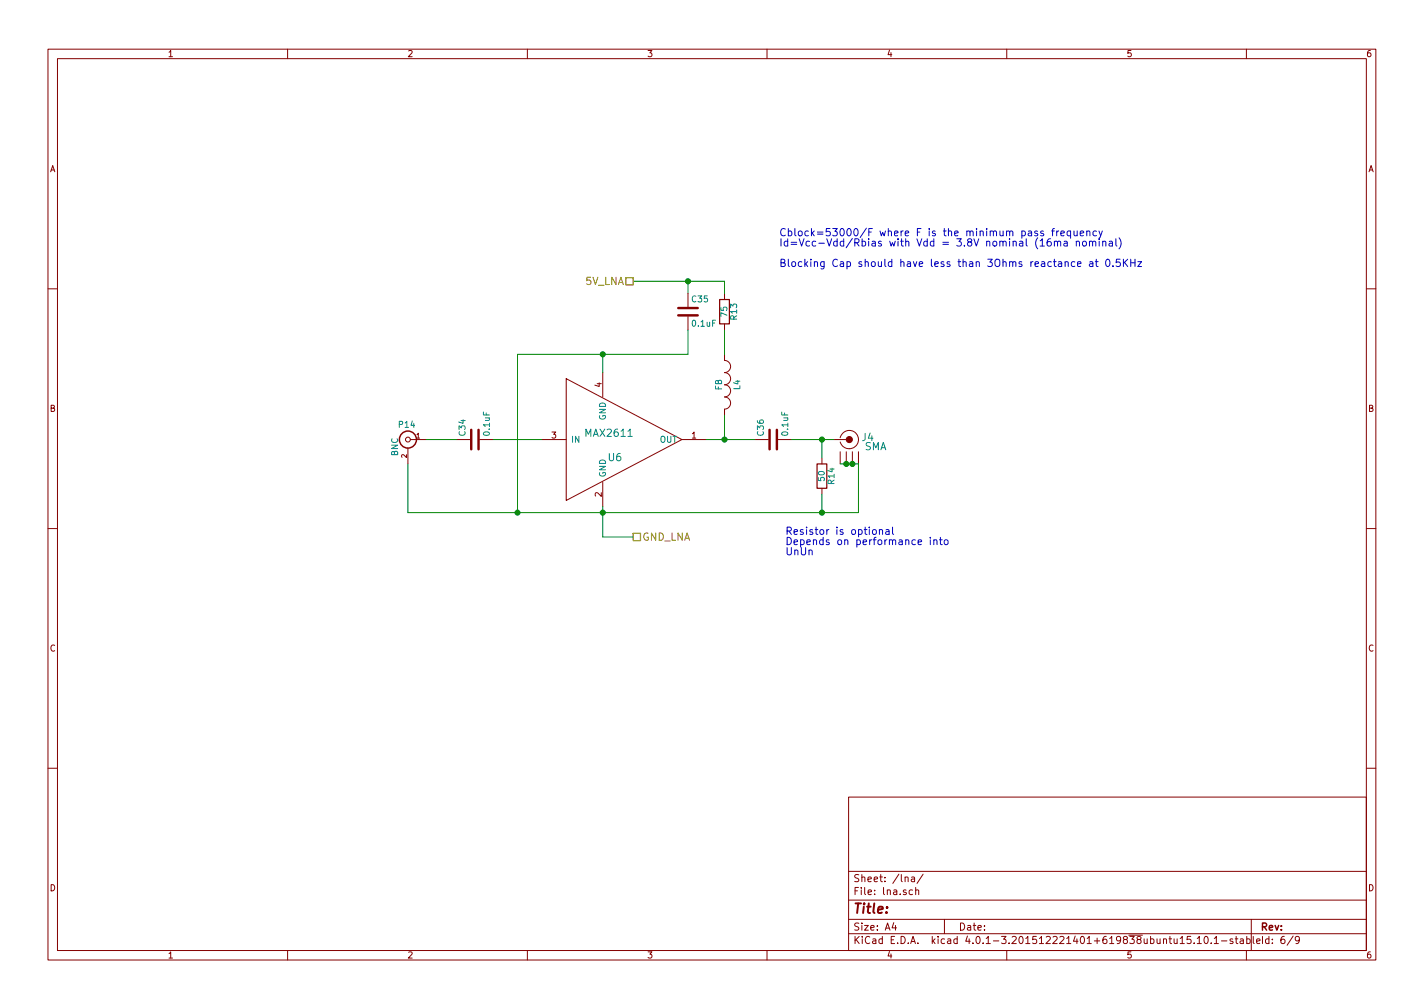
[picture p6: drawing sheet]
<svg xmlns="http://www.w3.org/2000/svg" width="297mm" height="210mm" viewBox="0 0 297 210" stroke-linecap="round" stroke-linejoin="round" font-family="sans-serif">
<g fill="none" stroke="#840000" stroke-width=".21">
<path d="M10 10.3h277v189.9h-277zM12 12.2h273v186.1h-273zM60 10.3v1.9M110 10.3v1.9M160 10.3v1.9M210 10.3v1.9M260 10.3v1.9M10 60.2h2M118.1 79l24.1 12.7-24.1 12.7zM125.7 77.7v5.1M143.5 61.2v2.8M143.5 66v2.8"/>
<path d="M151.1 73.9v1.3a1.27 1.27 0 0 1 1.3 1.2 1.27 1.27 0 0 1-1.3 1.3 1.27 1.27 0 0 1 1.3 1.3 1.27 1.27 0 0 1-1.3 1.3 1.27 1.27 0 0 1 1.3 1.2 1.27 1.27 0 0 1-1.3 1.3 1.27 1.27 0 0 1 1.3 1.3 1.27 1.27 0 0 1-1.3 1.2v1.3M151.1 61.2v1.3M151.1 67.6v1.2M285 60.2h2M85.1 93.5v3.3M85.6 91.7h3.3M95.2 91.7h2.8M100.1 91.7h2.8M113 91.7h5.1M142.2 91.7h5.1M157.5 91.7h2.8M162.3 91.7h2.8"/>
<path d="M171.4 95.5v1.3M174 91.7h2.5M175.3 91.3a1.93 1.93 0 0 1 2.9-1.1 1.93 1.93 0 0 1 0 3.1 1.93 1.93 0 0 1-2.9-1.1M175.3 94.2v2.6M176.5 94.2v2.6M177.8 94.2v2.6M179.1 94.2v2.6M10 110.3h2M125.7 100.6v5.1M171.4 101.8v1.3M285 110.3h2M10 160.2h2"/>
<path d="M177 166.3h108v32h-108zM285 160.2h2M60 198.3v1.9M110 198.3v1.9M160 198.3v1.9M177 194.8h108M177 191.8h108M177 187.8h108M177 181.8h108M186.4 192.5l-.3 1h.9M186.8 193v1M188.8 183.1l.2-.2 .4 .1v.9"/>
<path d="M190.1 183h.6l.1 .9M190.3 185.7l-.4-.1-.3 .3 .1 .6 .2 .1 .4-.1M190.8 183.3l-.5 .1-.2 .2 .2 .3 .5-.1M191 185.7l.2-.1 .4 .1v.9M191 185.1v1.5M192.6 182.3l-1.3 2M197 191.8v3M210 198.3v1.9M246.2 195.8l.4-.5v1.5M246.2 196.8h.8M248.4 195.3h-.7l-.1 .7h.7l.2 .2-.1 .5-.2 .1-.6-.1M249.1 196.7v.1"/>
<path d="M249.7 195.8l.5-.5v1.5M249.7 196.8h.9M251.3 195.5l.2-.2a.8 .8 0 0 1 .5 .8 .8 .8 0 0 1-.5 .7l-.3-.5zM252.7 196.7v.1M253.3 195.8l.4-.5v1.5M253.3 196.8h.9M254.8 196.3h1.1M257.1 195.9l-.3-.1-.2 .2v.3l.5 .1v.3h-.5M257.7 195.8h.5M257.9 195.3v1.3l.3 .2M258.7 195.9h.6l.1 .9M259.4 196.2l-.5 .1-.3 .2 .3 .3 .5-.1"/>
<path d="M260 198.3v1.9M260.1 195.9l.4-.1 .3 .3-.1 .6h-.6M260.1 195.3v1.5M261 191.8v6.5M261.4 195.3v1.3l.2 .2M262.1 196.3l.7-.1v-.3l-.4-.1-.3 .2 .1 .7h.6M269.7 195.2l-1.2 2M271 196l-.2 .3h-.3l-.3-.3v-.4l.3-.3h.3l.2 .3a1.01 1.01 0 0 1-.4 1.2h-.3"/>
<circle cx="85.1" cy="91.7" r=".51"/>
</g>
<path d="M141.5 65.8h4M141.5 64.3h4M98.3 89.7v4M99.8 89.7v4M160.5 89.7v4M162.1 89.7v4" fill="none" stroke="#840000" stroke-width=".51"/>
<path d="M150.1 62.5h2v5.1h-2zM170.4 96.8h2.1v5h-2.1z" fill="none" stroke="#840000" stroke-width=".25"/>
<g fill="none" stroke="#0000c2" stroke-width=".21">
<path d="M217.7 48.3l-.4-.1-.2 .2v.2l.6 .2v.3h-.6M219.2 49.8l-.5 .1a.99 .99 0 0 0 0 1.4l.5-.1 .1-.5-.3-.3h-.3l-.3 .3M219.4 48.2h.5M219.9 47.7l-.3 .2v1.3M219.9 50.5l.1-.1a.36 .36 0 0 1 .6 .1v.8M219.9 50.3v1M220.4 48.2v1M220.6 50.5a.35 .35 0 0 1 .3-.2 .35 .35 0 0 1 .4 .2v.8M220.9 48.2l-.5 .3M221.3 48.7l.7-.2-.1-.2-.4-.1-.2 .2 .1 .7h.5M222 50.4h.6v.9M222.6 50.7l-.6 .1a.3 .3 0 0 0 .1 .5h.5"/>
<path d="M223.3 48.3l-.4-.1-.3 .3 .1 .6h.6M223.3 48.2v1.5M224 48.2l.1 .9 .4 .1 .2-.2M224.2 54.7l-.4-.1-.3 .3 .1 .6h.6M224.5 50.5l.1-.1a.36 .36 0 0 1 .6 .1v.8M224.5 50.3v1M224.7 48.2v1M224.8 55.1l.7-.2-.1-.2-.4-.1-.2 .2v.7h.6M225.3 48.7l.8-.2-.1-.2-.4-.1-.3 .2 .1 .7h.6M226 50.4l.3-.1 .3 .3v.4l-.3 .3h-.3l-.2-.3zM226.7 48.3h.1a.36 .36 0 0 1 .6 .1v.8M226.7 48.2v1"/>
<path d="M227.3 50.5v-.1a.36 .36 0 0 1 .6 .1v.8M227.3 50.3v1M227.3 54.7h.6l.1 .9M227.9 50.5a.35 .35 0 0 1 .3-.2 .35 .35 0 0 1 .4 .2v.8M228 54.9l-.7 .2a.3 .3 0 0 0 .2 .5l.5-.1M228.5 54.6h.6M228.7 54.1v1.3l.4 .2M228.7 48.3l-.4-.1-.3 .3 .1 .6h.6M229.2 48.2l.4 1M229.3 49.8v.2M229.3 50.3v1M229.9 48.2l-.5 1.3-.2 .2"/>
<path d="M230 50.5l.1-.1a.36 .36 0 0 1 .6 .1v.8M230 50.3v1M230.8 54.2l.2-.1a.81 .81 0 0 1 .5 .7 .81 .81 0 0 1-.5 .8l-.2-.2-.2-.4zM231.4 50.4h.6l.1 .9M232.1 50.7l-.7 .1a.3 .3 0 0 0 .1 .5h.6M232.2 55.4v.2M232.8 49.8v1.3l.2 .2M233.4 49.6a1.75 1.75 0 0 1 0 2.3M233.6 54.1h-.7l-.1 .7 .2-.1h.6l.1 .6-.3 .3-.6-.2M234.3 54.1v1.5M234.6 54.7l.6 .9M235.2 54.1l-.9 .8"/>
<path d="M235.9 54.1v1.5M235.9 54.8h.9M236.8 54.1v1.5M237.3 54.6h.8l-.8 1h.8M182.1 110.6l.2-.1 .4 .1 .1 .6-.1 .2-.4 .1-.2-.2zM183.4 110.6l.1-.1a.36 .36 0 0 1 .6 .2v.8M183.4 110.5v1M184.8 110.5h.6l.1 1M185.5 110.8l-.7 .2a.3 .3 0 0 0 .2 .5l.5-.1M186.2 110v1.3l.2 .2M194.1 112.1v.1M194.1 112.6v1"/>
<path d="M194.8 112.7h.1a.36 .36 0 0 1 .6 .1v.8M194.8 112.6v1M196 112.6h.5M196.2 112.1v1.3l.3 .2M197 112.7l.3-.1 .4 .1 .1 .6-.2 .2-.3 .1-.3-.1z"/>
</g>
<circle cx="85.1" cy="91.7" r="1.78" fill="none" stroke="#840000" stroke-width=".3"/>
<circle cx="177.2" cy="91.7" r=".63" fill="#840000" stroke="#840000" stroke-width=".21"/>
<path d="M130.6 57.9h1.5v1.5h-1.5zM132.1 111.2h1.5v1.6h-1.5z" fill="none" stroke="#848400" stroke-width=".25"/>
<g fill="none" stroke="#008400" stroke-width=".21">
<path d="M132.1 58.7h19v2.5M143.5 58.7v2.5M125.7 73.9v3.8M143.5 68.8v5.1h-35.6v33M151.1 68.8v5.1M85.1 96.8v10.1h94v-10.1h-3.8M88.9 91.7h6.3M102.9 91.7h10.1M147.3 91.7h10.2M151.1 86.6v5.1M165.1 91.7h8.9M171.4 91.7v3.8"/>
<path d="M125.7 105.7v6.3h6.4M171.4 103.1v3.8"/>
</g>
<g fill="#008400" stroke="#008400" stroke-width=".25">
<circle cx="151.1" cy="91.7" r=".51"/>
<circle cx="125.7" cy="106.9" r=".51"/>
<circle cx="177.8" cy="96.8" r=".51"/>
<circle cx="176.5" cy="96.8" r=".51"/>
<circle cx="171.5" cy="106.9" r=".51"/>
<circle cx="171.5" cy="91.7" r=".51"/>
<circle cx="108" cy="106.9" r=".51"/>
<circle cx="143.5" cy="58.7" r=".51"/>
<circle cx="125.7" cy="73.9" r=".51"/>
</g>
<text font-size="2.8" fill="#840000" x="178" y="190.5">Title:</text>
<g font-size="2.1" fill="#0000c2">
<text x="162.6" y="49.3">Cblock=53000/F where F is the minimum pass frequency</text>
<text x="162.6" y="51.4">Id=Vcc-Vdd/Rbias with Vdd = 3.8V nominal (16ma nominal)</text>
<text x="162.6" y="55.7">Blocking Cap should have less than 3Ohms reactance at 0.5KHz</text>
<text x="163.8" y="111.6">Resistor is optional</text>
<text x="163.8" y="113.7">Depends on performance into</text>
<text x="163.8" y="115.8">UnUn</text>
</g>
<g font-size="2.1" fill="#848400">
<text x="122" y="59.4">5V_LNA</text>
<text x="134" y="112.8">GND_LNA</text>
</g>
<g font-size="2.1" fill="#008484">
<text x="122.3" y="91.1">MAX2611</text>
<text x="179.8" y="92">J4</text>
<text x="180.3" y="93.9">SMA</text>
<text x="126.9" y="96.2">U6</text>
</g>
<g font-size="2.1" fill="#840000">
<text x="178" y="184">Sheet: /lna/</text>
<text x="178" y="186.7">File: lna.sch</text>
<text x="178" y="196.9">KiCad E.D.A. kicad 4.0.1-3.201512221401+619838ubuntu15.10.1-stable</text>
<text x="178" y="194.1">Size: A4</text>
<text x="200" y="194.1">Date:</text>
<text x="263" y="194.1">Rev:</text>
<text x="263" y="196.9">Id: 6/9</text>
</g>
<g font-size="1.8" fill="#840000">
<text x="35" y="11.9">1</text>
<text x="85" y="11.9">2</text>
<text x="135" y="11.9">3</text>
<text x="185" y="11.9">4</text>
<text x="235" y="11.9">5</text>
<text x="285" y="11.9">6</text>
<text x="10.4" y="35.9">A</text>
<text x="285.4" y="35.9">A</text>
<text x="125.5" y="80.7" transform="rotate(-90 125.5 80.7)">4</text>
<text x="10.4" y="85.9">B</text>
<text x="285.4" y="85.9">B</text>
<text x="115.1" y="91.4">3</text>
<text x="144.3" y="91.4">1</text>
<text x="125.5" y="103.6" transform="rotate(-90 125.5 103.6)">2</text>
<text x="10.4" y="135.9">C</text>
<text x="285.4" y="135.9">C</text>
<text x="10.4" y="185.9">D</text>
<text x="285.4" y="185.9">D</text>
<text x="35" y="199.9">1</text>
<text x="85" y="199.9">2</text>
<text x="135" y="199.9">3</text>
<text x="185" y="199.9">4</text>
<text x="235" y="199.9">5</text>
<text x="285" y="199.9">6</text>
</g>
<g font-size="1.8" fill="#008484">
<text x="144.4" y="63">C35</text>
<text x="151.7" y="66" transform="rotate(-90 151.7 66)">75</text>
<text x="144.5" y="68.1">0.1uF</text>
<text x="153.7" y="66.6" transform="rotate(-90 153.7 66.6)">R13</text>
<text x="150.6" y="81.4" transform="rotate(-90 150.6 81.4)">FB</text>
<text x="154.4" y="81.3" transform="rotate(-90 154.4 81.3)">L4</text>
<text x="83.3" y="89.2">P14</text>
<text x="126.4" y="87.8" transform="rotate(-90 126.4 87.8)">GND</text>
<text x="83" y="95.1" transform="rotate(-90 83 95.1)">BNC</text>
<text x="97.1" y="90.8" transform="rotate(-90 97.1 90.8)">C34</text>
<text x="102.2" y="90.7" transform="rotate(-90 102.2 90.7)">0.1uF</text>
<text x="119.1" y="92.3">IN</text>
<text x="137.5" y="92.3">OUT</text>
<text x="159.3" y="90.8" transform="rotate(-90 159.3 90.8)">C36</text>
<text x="164.4" y="90.7" transform="rotate(-90 164.4 90.7)">0.1uF</text>
<text x="126.4" y="99.6" transform="rotate(-90 126.4 99.6)">GND</text>
<text x="172" y="100.3" transform="rotate(-90 172 100.3)">50</text>
<text x="174" y="100.9" transform="rotate(-90 174 100.9)">R14</text>
</g>
<g font-size="1.4" fill="#840000">
<text x="84.8" y="95.5" transform="rotate(-90 84.8 95.5)">2</text>
<text x="86.9" y="91.4">1</text>
</g>
</svg>
